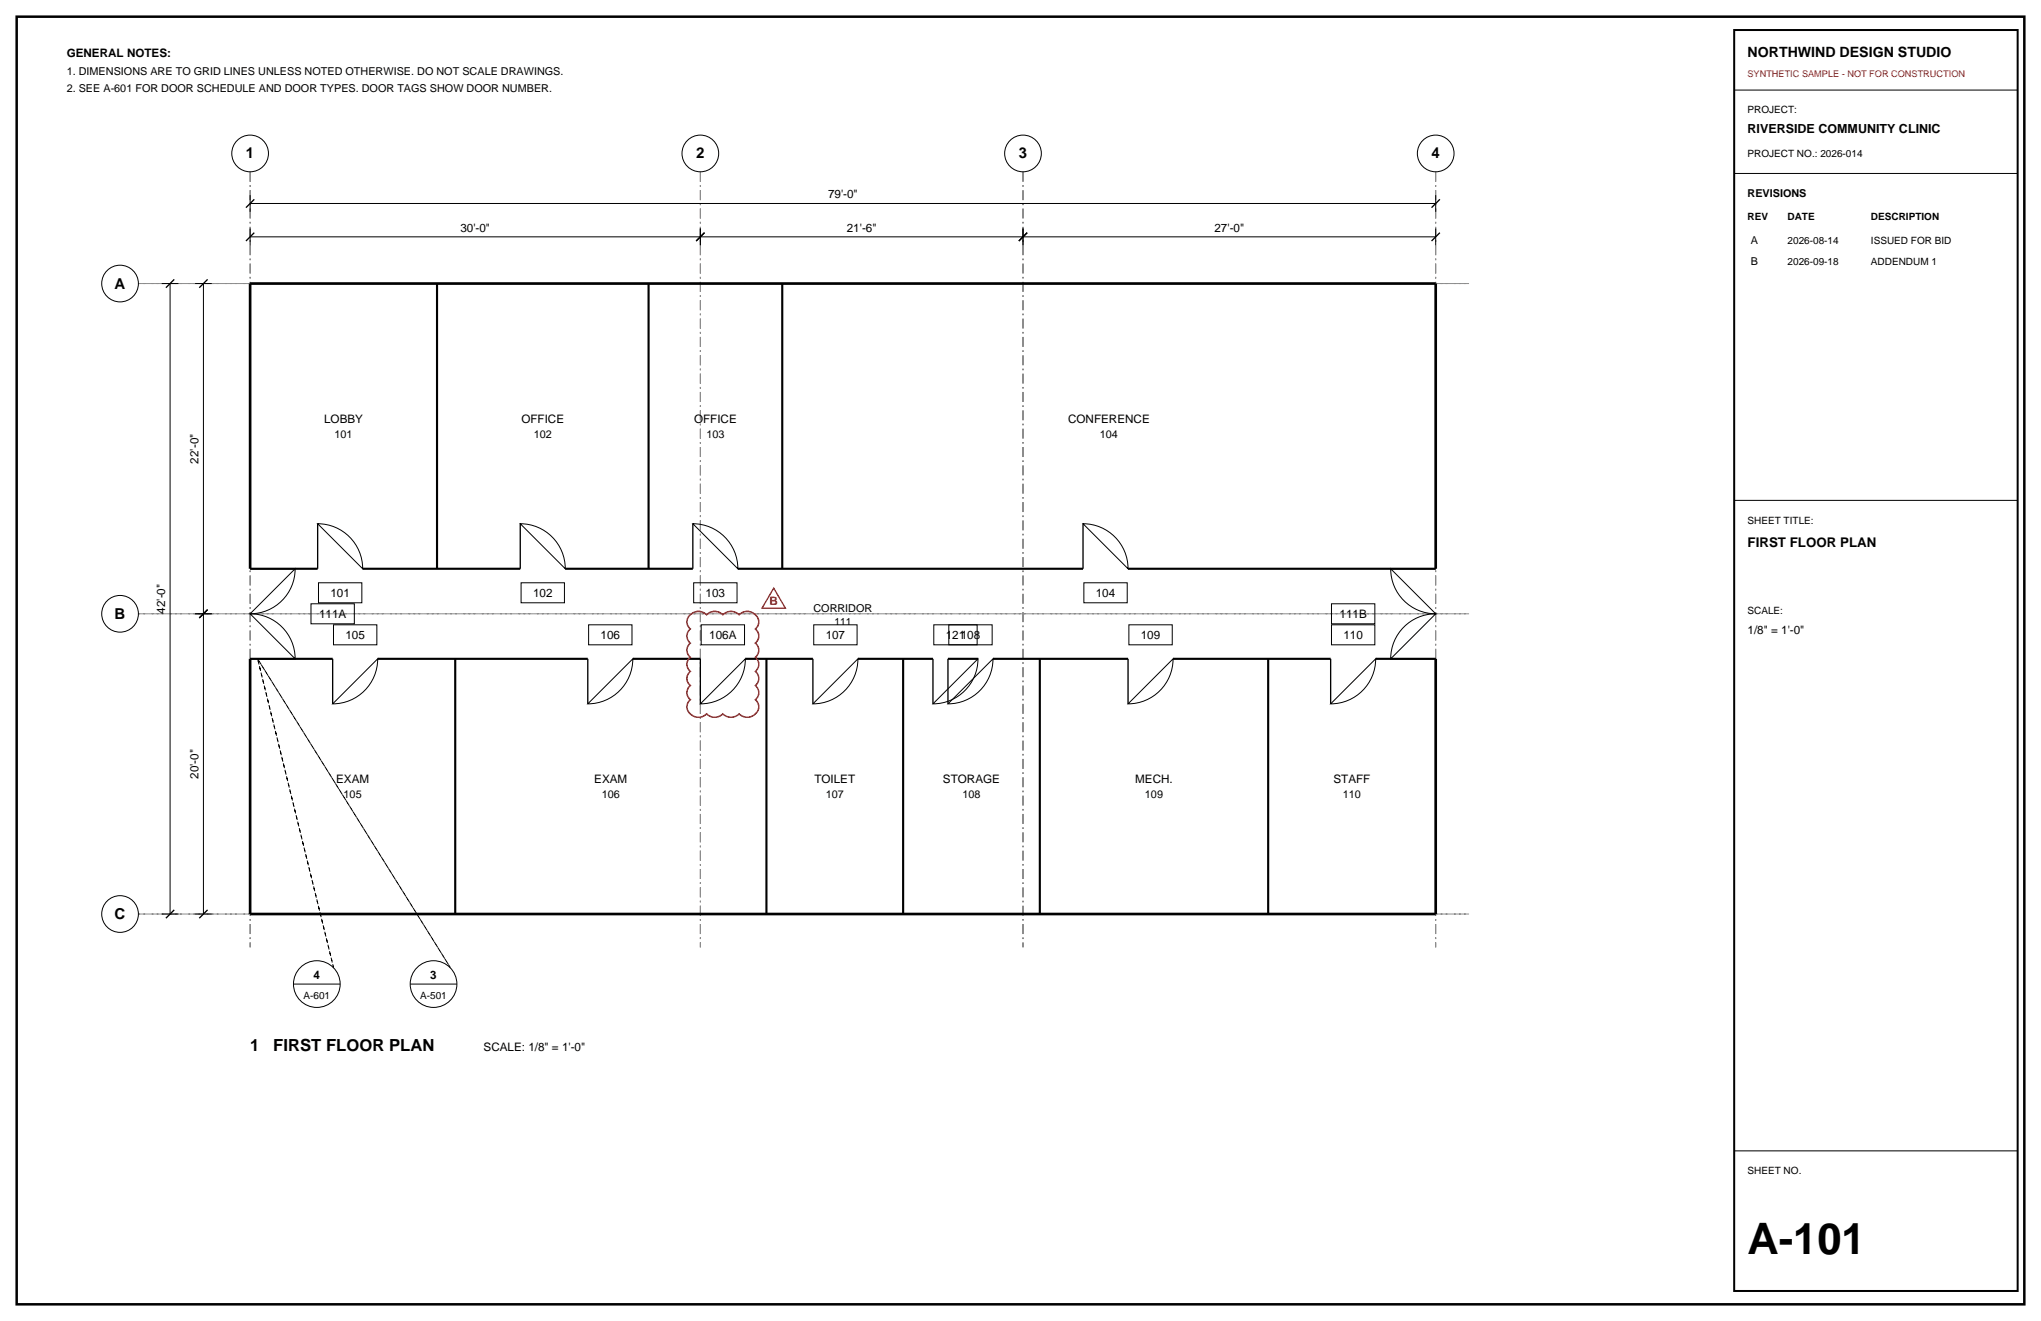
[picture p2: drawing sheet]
<svg xmlns="http://www.w3.org/2000/svg" width="432mm" height="279mm" viewBox="0 0 432 279" stroke-linecap="round" stroke-linejoin="round" font-family="sans-serif">
<path d="M3.5 3.5h424.8v272.4h-424.8z" fill="none" stroke="#000" stroke-width=".53"/>
<path d="M52.9 36.3v164.1zM148.2 36.3v164.1zM216.4 36.3v164.1zM303.7 36.3v164.1zM29.3 60h281.5zM29.3 129.8h281.5zM29.3 193.3h281.5z" fill="none" stroke="#8c8c8c" stroke-width=".21" stroke-dasharray="2.1 .7 .4 .7" stroke-linecap="butt"/>
<g fill="none" stroke="#000" stroke-width=".21">
<path d="M366.9 19.1h60zM366.9 36.7h60zM34.2 60h3.5zM36 60v133.3zM41.3 60h3.5zM43 60v69.8zM52.9 50.1h95.3zM52.9 48.3v3.6zM52.9 43h250.8zM52.9 41.3v3.5zM148.2 48.3v3.6zM148.2 50.1h68.2z"/>
<path d="M216.4 48.3v3.6zM216.4 50.1h87.3zM303.7 48.3v3.6zM303.7 41.3v3.5zM67.2 110.8a9.5 9.5 0 0 1 9.5 9.5zM110.1 110.8a9.5 9.5 0 0 1 9.5 9.5zM146.6 110.8a9.5 9.5 0 0 1 9.5 9.5zM229.1 110.8a9.5 9.5 0 0 1 9.6 9.5zM366.9 105.8h60zM41.3 129.8h3.5zM43 129.8v63.5zM52.9 129.8a9.5 9.5 0 0 1 9.5 9.5z"/>
<path d="M62.4 120.3a9.5 9.5 0 0 1-9.5 9.5zM65.8 127.7h9.2v4.2h-9.2zM67.4 123.3h9.2v4.2h-9.2zM70.6 132.2h9.1v4.2h-9.1zM79.9 139.3a9.5 9.5 0 0 1-9.5 9.6zM110.2 123.3h9.2v4.2h-9.2zM124.5 132.2h9.2v4.2h-9.2zM133.9 139.3a9.5 9.5 0 0 1-9.5 9.6zM146.8 123.3h9.1v4.2h-9.1zM148.3 132.2h9.2v4.2h-9.2zM157.7 139.3a9.5 9.5 0 0 1-9.5 9.6zM172.2 132.2h9.1v4.2h-9.1z"/>
<path d="M181.5 139.3a9.5 9.5 0 0 1-9.5 9.6zM197.6 132.2h9.1v4.2h-9.1zM200.7 132.2h9.2v4.2h-9.2zM206.9 139.3a9.5 9.5 0 0 1-9.5 9.6zM210.1 139.3a9.5 9.5 0 0 1-9.5 9.6zM229.3 123.3h9.2v4.2h-9.2zM238.8 132.2h9.2v4.2h-9.2zM248.2 139.3a9.5 9.5 0 0 1-9.5 9.6zM281.7 132.2h9.2v4.2h-9.2zM281.7 127.7h9.2v4.2h-9.2zM291 139.3a9.5 9.5 0 0 1-9.5 9.6zM294.2 120.3l9.5 9.5a9.5 9.5 0 0 1-9.5-9.5z"/>
<path d="M296.6 133a9.5 9.5 0 0 1 7.1-3.2l-9.5 9.5a9.5 9.5 0 0 1 2.4-6.3zM34.2 193.3h3.5zM41.3 193.3h3.5zM62.1 208.1h9.9zM86.8 208.1h9.9zM366.9 243.4h60z"/>
<circle cx="52.9" cy="32.5" r="3.9"/>
<circle cx="148.2" cy="32.5" r="3.9"/>
<circle cx="216.4" cy="32.5" r="3.9"/>
<circle cx="303.7" cy="32.5" r="3.9"/>
<circle cx="25.4" cy="60" r="3.9"/>
<circle cx="25.4" cy="129.8" r="3.9"/>
<circle cx="25.4" cy="193.3" r="3.9"/>
<circle cx="67" cy="208.1" r="4.9"/>
<circle cx="91.7" cy="208.1" r="4.9"/>
</g>
<g fill="none" stroke="#000" stroke-width=".28">
<path d="M52 51l1.8-1.8zM52 43.9l1.8-1.7zM147.3 51l1.7-1.8zM215.5 51l1.8-1.8zM302.9 51l1.7-1.8zM304.6 42.2l-1.7 1.7zM35.1 60.9l1.8-1.8zM42.2 60.9l1.7-1.8zM67.2 110.8v9.5zM110.1 110.8v9.5zM146.6 110.8v9.5zM229.1 110.8v9.5z"/>
<path d="M42.2 130.7l1.7-1.8zM52.9 120.3h9.5zM52.9 139.3h9.5zM70.4 139.3v9.6zM124.4 139.3v9.6zM148.2 139.3v9.6zM172 139.3v9.6zM197.4 139.3v9.6zM200.6 139.3v9.6zM238.7 139.3v9.6zM281.5 139.3v9.6zM294.2 120.3h9.5z"/>
<path d="M294.2 139.3h9.5zM35.1 194.2l1.8-1.8zM42.2 194.2l1.7-1.8z"/>
</g>
<path d="M52.9 60h250.8zM52.9 60v60.3zM303.7 60v60.3zM52.9 139.3v54zM303.7 139.3v54zM52.9 193.3h250.8z" fill="none" stroke="#000" stroke-width=".56"/>
<g fill="none" stroke="#000" stroke-width=".45">
<path d="M92.5 60v60.3zM137.2 60v60.3zM165.5 60v60.3zM52.9 120.3h14.3zM52.9 139.3h17.5zM76.7 120.3h33.4zM79.9 139.3h44.5zM96.3 139.3v54zM119.6 120.3h27zM133.9 139.3h14.3zM156.1 120.3h73zM157.7 139.3h14.3z"/>
<path d="M162.2 139.3v54zM181.5 139.3h15.9zM191.1 139.3v54zM200.6 139.3h6.3zM210.1 139.3h28.6zM220 139.3v54zM238.7 120.3h65zM248.2 139.3h33.3zM268.3 139.3v54zM291 139.3h12.7z"/>
</g>
<path d="M54.5 139.3l16.1 65.3zM54.5 139.3l40.7 65.3z" fill="none" stroke="#000" stroke-width=".21" stroke-dasharray=".7 .7" stroke-linecap="butt"/>
<path d="M366.9 6.4h60v266.6h-60z" fill="none" stroke="#000" stroke-width=".42"/>
<path d="M146 130a2.41 2.41 0 0 1 3.5 0 2.41 2.41 0 0 1 3.4 0 2.41 2.41 0 0 1 3.5 0 2.39 2.39 0 0 1 2.8-.4 2.39 2.39 0 0 1 1.3 2.5l-.7 .9a1.91 1.91 0 0 1 0 3 1.91 1.91 0 0 1 0 3 1.91 1.91 0 0 1 0 3 1.91 1.91 0 0 1 0 3 1.91 1.91 0 0 1 0 3 2.23 2.23 0 0 1 .2 2.8 2.23 2.23 0 0 1-2.7 .8l-.9-.6a2.41 2.41 0 0 1-3.5 0 2.41 2.41 0 0 1-3.4 0 2.39 2.39 0 0 1-2.8 .5 2.39 2.39 0 0 1-1.3-2.5l.6-1a1.91 1.91 0 0 1 0-3 1.91 1.91 0 0 1 0-3 1.91 1.91 0 0 1 0-3 1.91 1.91 0 0 1 0-3 1.91 1.91 0 0 1 0-3 1.91 1.91 0 0 1 0-3z" fill="none" stroke="#d90d0d" stroke-width=".32"/>
<path d="M163.7 124.4l2.5 4.2h-5z" fill="none" stroke="#d90d0d" stroke-width=".28"/>
<text font-size="9.2" x="369.7" y="265.3">A-101</text>
<g font-size="3.5">
<text x="52.9" y="222.2">1</text>
<text x="57.8" y="222.2">FIRST FLOOR PLAN</text>
</g>
<g font-size="3.2">
<text x="52" y="33.5">1</text>
<text x="147.3" y="33.5">2</text>
<text x="215.5" y="33.5">3</text>
<text x="302.9" y="33.5">4</text>
<text x="24.3" y="61">A</text>
<text x="24.3" y="130.9">B</text>
<text x="24.3" y="194.4">C</text>
</g>
<text font-size="3" x="369.7" y="12">NORTHWIND DESIGN STUDIO</text>
<text font-size="2.8" x="369.7" y="115.7">FIRST FLOOR PLAN</text>
<text font-size="2.6" x="369.7" y="28.2">RIVERSIDE COMMUNITY CLINIC</text>
<g font-size="2.5">
<text x="14.1" y="12">GENERAL NOTES:</text>
<text x="175.2" y="42">79'-0&quot;</text>
<text x="97.4" y="49">30'-0&quot;</text>
<text x="179.2" y="49">21'-6&quot;</text>
<text x="256.9" y="49">27'-0&quot;</text>
<text x="68.6" y="89.4">LOBBY</text>
<text x="110.3" y="89.4">OFFICE</text>
<text x="146.8" y="89.4">OFFICE</text>
<text x="226" y="89.4">CONFERENCE</text>
<text x="42" y="98" transform="rotate(-90 42 98)">22'-0&quot;</text>
<text x="34.9" y="129.8" transform="rotate(-90 34.9 129.8)">42'-0&quot;</text>
<text x="67.5" y="130.7">111A</text>
<text x="69.9" y="126.3">101</text>
<text x="112.8" y="126.3">102</text>
<text x="149.3" y="126.3">103</text>
<text x="231.8" y="126.3">104</text>
<text x="283.4" y="130.7">111B</text>
<text x="73.1" y="135.1">105</text>
<text x="127.1" y="135.1">106</text>
<text x="150" y="135.1">106A</text>
<text x="174.7" y="135.1">107</text>
<text x="200.1" y="135.1">121108</text>
<text x="241.4" y="135.1">109</text>
<text x="284.2" y="135.1">110</text>
<text x="369.7" y="134.1">1/8&quot; = 1'-0&quot;</text>
<text x="42" y="164.7" transform="rotate(-90 42 164.7)">20'-0&quot;</text>
<text x="71.1" y="165.6">EXAM</text>
<text x="125.7" y="165.6">EXAM</text>
<text x="172.3" y="165.6">TOILET</text>
<text x="199.5" y="165.6">STORAGE</text>
<text x="240.2" y="165.6">MECH.</text>
<text x="282.1" y="165.6">STAFF</text>
<text x="66.3" y="207.1">4</text>
<text x="91" y="207.1">3</text>
<text x="102.3" y="222.2">SCALE: 1/8&quot; = 1'-0&quot;</text>
</g>
<text font-size="2.5" fill="#d90d0d" x="162.8" y="127.9">B</text>
<g font-size="2.3">
<text x="14.1" y="15.9">1. DIMENSIONS ARE TO GRID LINES UNLESS NOTED OTHERWISE. DO NOT SCALE DRAWINGS.</text>
<text x="14.1" y="19.4">2. SEE A-601 FOR DOOR SCHEDULE AND DOOR TYPES. DOOR TAGS SHOW DOOR NUMBER.</text>
<text x="369.7" y="41.6">REVISIONS</text>
<text x="370.4" y="51.5">A</text>
<text x="370.4" y="56.1">B</text>
<text x="70.8" y="92.6">101</text>
<text x="112.9" y="92.6">102</text>
<text x="149.4" y="92.6">103</text>
<text x="232.7" y="92.6">104</text>
<text x="172.1" y="129.5">CORRIDOR</text>
<text x="72.7" y="168.8">105</text>
<text x="127.3" y="168.8">106</text>
<text x="174.7" y="168.8">107</text>
<text x="203.6" y="168.8">108</text>
<text x="242.2" y="168.8">109</text>
<text x="284.1" y="168.8">110</text>
</g>
<g font-size="2.1">
<text x="369.7" y="24">PROJECT:</text>
<text x="369.7" y="33.2">PROJECT NO.: 2026-014</text>
<text x="369.7" y="46.6">REV</text>
<text x="378.2" y="46.6">DATE</text>
<text x="395.8" y="46.6">DESCRIPTION</text>
<text x="378.2" y="51.5">2026-08-14</text>
<text x="395.8" y="51.5">ISSUED FOR BID</text>
<text x="378.2" y="56.1">2026-09-18</text>
<text x="395.8" y="56.1">ADDENDUM 1</text>
<text x="369.7" y="110.8">SHEET TITLE:</text>
<text x="369.7" y="129.8">SCALE:</text>
<text x="176.6" y="132.3">111</text>
<text x="64.2" y="211.3">A-601</text>
<text x="88.9" y="211.3">A-501</text>
<text x="369.7" y="248.4">SHEET NO.</text>
</g>
<text font-size="1.9" fill="#d90d0d" x="369.7" y="16.2">SYNTHETIC SAMPLE - NOT FOR CONSTRUCTION</text>
</svg>
